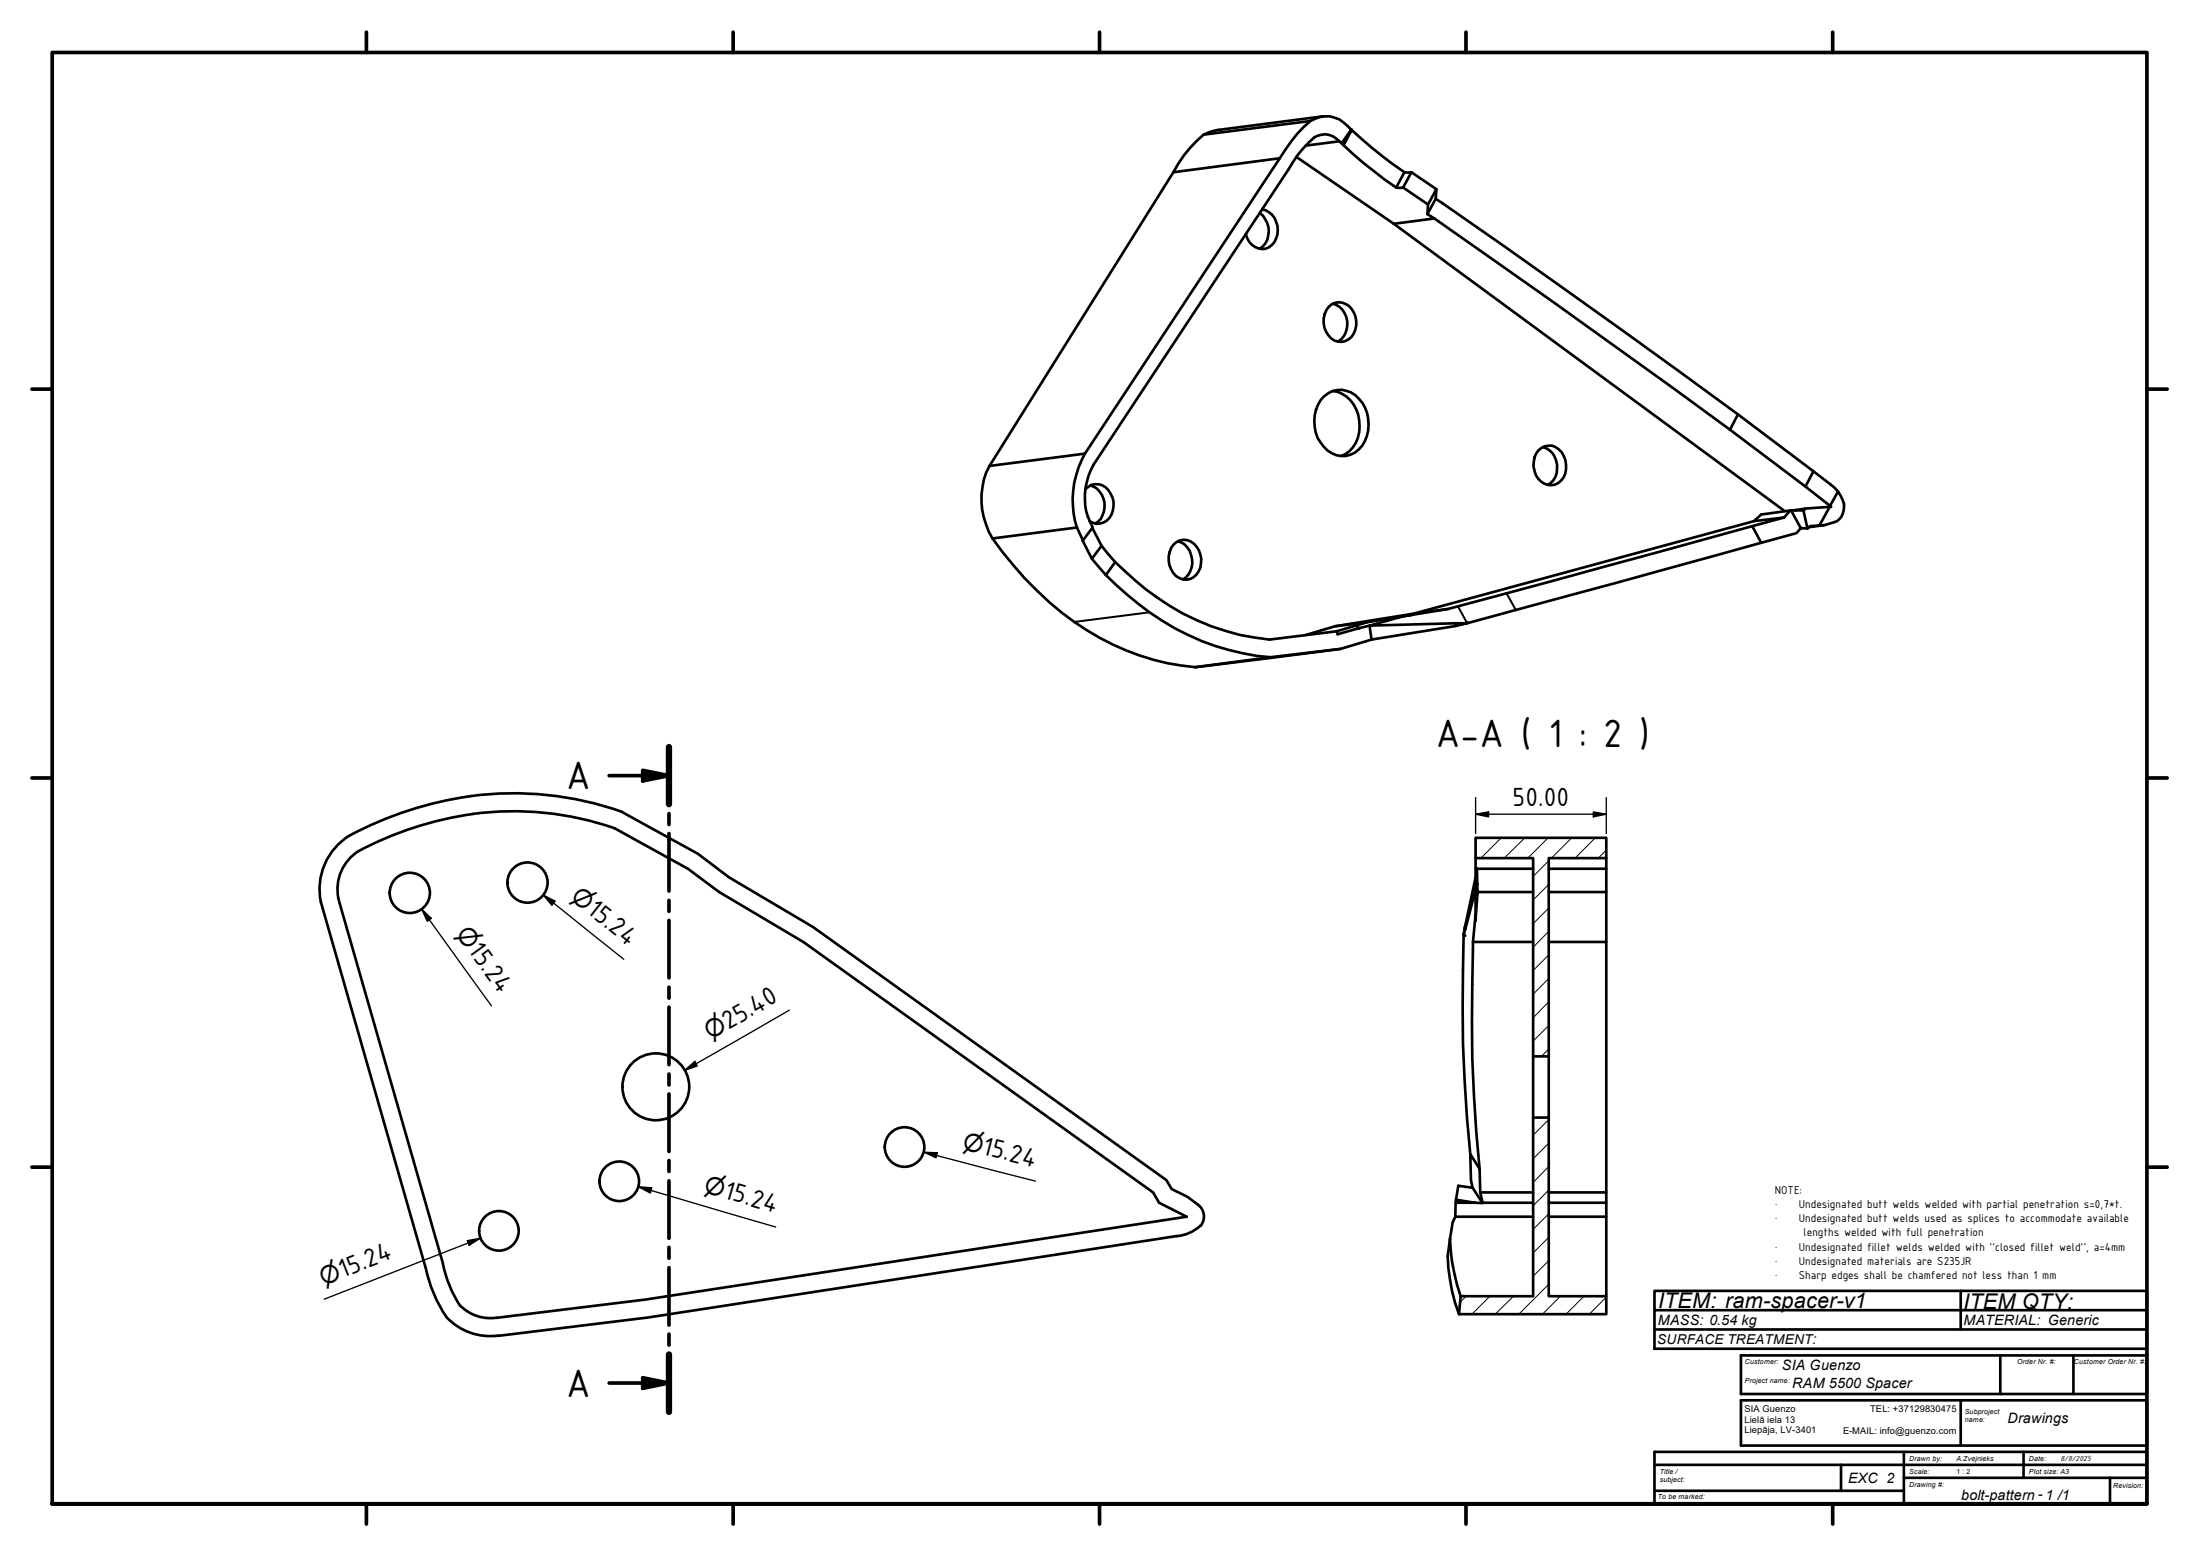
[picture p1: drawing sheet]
<svg xmlns="http://www.w3.org/2000/svg" width="420mm" height="297mm" viewBox="0 0 420 297" stroke-linecap="round" stroke-linejoin="round" font-family="sans-serif">
<!-- layer: Hatch (ISO) -->
<g fill="none" stroke="#000" stroke-width=".19">
<path d="M282.2 159.9l-.4 .5M286.7 159.9l-3.9 3.9M291.2 159.9l-3.9 3.9M295.7 159.9l-3.9 3.9M300.2 159.9l-3.9 3.9M304.7 159.9l-3.9 3.9M295.8 177.8l-3 3M295.8 173.3l-3 3M295.8 168.8l-3 3M295.8 164.3l-3 3M306.8 162.3l-1.6 1.5M295.8 195.8l-3 2.9"/>
<path d="M295.8 191.2l-3 3.1M295.8 186.8l-3 3M295.8 182.3l-3 3M295.8 200.3l-1.4 1.4M295.8 218.2l-3 3M295.8 213.7l-3 3M295.8 236.2l-3 3M295.8 231.7l-3 3M295.8 227.2l-3 3M295.8 222.7l-3 3M280 247.4l-1.2 1.2M284.5 247.4l-3.4 3.5"/>
<path d="M289.1 247.4l-3.5 3.5M295.8 245.2l-5.7 5.7M295.8 240.7l-3 2.9M298 247.4l-3.4 3.5M302.5 247.4l-3.4 3.5M306.8 247.6l-3.3 3.3"/>
</g>
<!-- layer: Visible (ISO) -->
<g fill="none" stroke="#000" stroke-width=".51">
<path d="M224.1 32.9l-35.1 56M241 40a3.9 3.9 0 0 1 2.7 5.5 2.88 2.88 0 0 1-2.8 2 2.88 2.88 0 0 1-2.7-2l-.3-.8M244.4 30.2l-37.2 56.4M244.4 30.2l-20.3 2.7M247.6 30l18.6 12.7M250.3 23.1l-20.4 2.6M252.7 22.2l-20.1 2.6a6.6 6.6 0 0 0-4.1 2.1 22.9 22.9 0 0 0-4.4 6M255.8 27a3.6 3.6 0 0 0-5.9 .2 20 20 0 0 0-3.8 5.2l-37.2 56.3a12.3 12.3 0 0 0-.2 12l-1.9 2.5 1.7 3.5 2.7 3.1M255.8 27l.8 .7M255.8 27l-6.4 .8M256.2 27.4l1.9-2.6a7.6 7.6 0 0 0-4.1-2.6 5.8 5.8 0 0 0-5 2 32.7 32.7 0 0 0-4.6 6M256.3 27.4l1.8-2.6-1.5 2.9"/>
<path d="M256.6 27.7a76 76 0 0 0 10 8.1h1.4M258.1 24.8h.1M258.1 24.8l1.8 1.6a79.1 79.1 0 0 0 8.3 6.5M268 35.8l4.7 3.2-.1 1.9 1.3 .8-7.7 1M268.2 32.9h1.4M268.2 32.9l-1.6 2.9M269.6 32.9l4.7 3.2-1.6 2.9M269.6 32.9l-1.6 2.9M274.2 38a2412.8 2412.8 0 0 1 57.7 41.1M274.3 36.1l-.1 1.9-1.6 2.9M240.6 40.7a4.2 4.2 0 0 1-.1 6.8M253.7 58.6a2.92 2.92 0 0 1 4.9 1.1 4.1 4.1 0 0 1-1.1 5.1 2.92 2.92 0 0 1-4.3-1.5 4.3 4.3 0 0 1 .5-4.7z"/>
<path d="M254.6 58a4.1 4.1 0 0 1 2.7 3.3 4.1 4.1 0 0 1-1.8 3.9M266.2 42.7l74.7 54.9M273.9 41.7l22.9 16.1 33.6 24.2M252.9 75.7a4.5 4.5 0 0 1 6.6 .4 7.2 7.2 0 0 1 0 9.7 4.6 4.6 0 0 1-7.3-1.3 7.2 7.2 0 0 1 .7-8.8zM254.5 74.7a6 6 0 0 1 5.1 5.6 6 6 0 0 1-3.4 6.7M331.9 79.1l14.4 10.9-1.5 2.9M331.9 79.1l-1.5 2.9M189 88.9a14.4 14.4 0 0 0 2.5 16.6 59.8 59.8 0 0 0 21 17.5 44.7 44.7 0 0 0 15.8 4.4M207.2 86.6a18 18 0 0 0-1.5 14.1M207.2 86.6l-18.2 2.3M207.3 93.4a2.87 2.87 0 0 1 4.8 .8 4 4 0 0 1-1.3 5.5 2.55 2.55 0 0 1-2.7-.2M208.2 92.7a4 4 0 0 1 2.4 5.6l-.4 .7-1 .9"/>
<path d="M293.8 86a2.85 2.85 0 0 1 4.5 .3 4.3 4.3 0 0 1-.7 5.9 3.1 3.1 0 0 1-4.5-2.4 4.5 4.5 0 0 1 .7-3.8zM294.6 85.3a4.1 4.1 0 0 1 2.5 5.7l-.4 .7-1.1 .9M330.4 82l14.4 10.9 4.9 3.9-4.8 .3M340.7 98.8l-6.1 1.6M341.9 97.5l-1.2 1.3-5.7 .7M342.1 97.5l1.8 3.3 1.3 .1M342.8 97.4l-6.4 .8-1.4 1.3-65 17.6-15 2.5-5.6 1.6M342.8 97.4l2.1-.3-.5 .4zM344.4 97.5l.8 3.4M346.3 90l3.3 2.5 1.4 1.3M351 93.8a4.9 4.9 0 0 1 1.1 3.7 2.65 2.65 0 0 1-1.8 2.2l-1.9 .6h-.9l1.9-3.5M351 93.8l-1.5 2.8"/>
<path d="M205.7 100.7l1.1 2.5M205.7 100.7l-16.2 2.1M208.6 100.8l1.8 3.4a52 52 0 0 0 12.9 11.4 43.8 43.8 0 0 0 19.1 6.5l12.9-1.6 .2 .6 4-1.2-.4-.5-3.8 1.1M210.4 104.2l-1.9 2.5M211.2 109.8a52.1 52.1 0 0 0 23.4 14.3l5.4 1.1 2.6 .3M213 107.3l-1.8 2.5M224.1 104a2.9 2.9 0 0 1 4.9 1.1 3.9 3.9 0 0 1-1.7 5.4 3.2 3.2 0 0 1-4-2.6 4.4 4.4 0 0 1 .8-3.9zM225 103.4a4 4 0 0 1 2.3 5.6l-.8 1.2-.6 .4M261 118.8l-1.9 .6M268 117.7l1.8-.4-8.8 1.5-6 .8M276.5 116.3l-6.5 .8M277.9 119h2.3l-.1-.2 .1 .2"/>
<path d="M277.9 119l.2 .5-16.2 2.6-.3-2.7-2.1 .5M277.9 119l.2 .5 2.1-.5M334.6 100.4l-58.1 15.9-8.5 1.4-6.4 1.7 16.3-.4M334.6 100.4l1.8 3.2 6.7-1.8 .8-1M336.4 103.6l-56.2 15.4M344.1 100.8l-.2 .1M347.5 100.3l-1.8 .1-.5 .5M348.4 100.3l-2.9 .3M242.6 125.5l-14.3 1.9M256 123.9l-27.7 3.5M261.9 122.1l-5.9 1.8-13.4 1.6M117.3 158.1l14.1 7.7 6 4.5 16 9.5 66.8 47.8 1.2 2 5.2 2.7-103.3 15.8-28.5 3.4a8 8 0 0 1-6.8-2.2"/>
<path d="M117.4 158.1a60.3 60.3 0 0 0-46.2 3 11.3 11.3 0 0 0-5 3.5 8.6 8.6 0 0 0-1.6 6.8M118.7 155l14.6 8 6 4.5 16 9.5 67.5 48.3 1 1.7a12.6 12.6 0 0 1 5.6 3.6 2.83 2.83 0 0 1-.1 3.4M118.8 155a63.7 63.7 0 0 0-49.1 3 14.8 14.8 0 0 0-5.8 3.9 12 12 0 0 0-2.6 10.3M281.8 159.9h25v3.9h-11v37.9h-3v-37.9h-11zM61.3 172.2l20 69.8M64.6 171.4l20 69.8M279.5 178.4a290.4 290.4 0 0 0 1.3 41.9M279.8 177.4l2-7.6v4.7l-.5 5.3v1.4a290.4 290.4 0 0 0 1.3 41.9M279.8 177.4l-.3 1 .2 .2-.2-.2M279.8 177.4v-.4l-.3 1.4M281.3 179.8h11.5M281.8 165.8h.3v3l-.3-.5z"/>
<path d="M281.8 167.5l-2 9.9M281.8 163.8v2M281.8 168.3v1.5M282.1 165.8h10.7M282.1 168.8l.1 1.5M292.8 170.3h-10.6l-.4 5.5v-1.3M295.8 165.8h11M295.8 170.3h11M295.8 179.8h11M306.8 163.8v83.6M292.8 213.3h3v34.1h11v3.5h-28.2l.4-3.5h13.8zM292.8 201.7v11.6"/>
<path d="M295.8 201.7v11.6M224.8 236l-101 15.5-28.6 3.5M229.3 234l-1.2 .9-1.3 .6-2.1 .5M276.9 236.5a35.4 35.4 0 0 0 2.1 10.9M276.9 236.5a23.4 23.4 0 0 0 .4 9.9l1.3 4.5M278 229.6v2.7M278.1 229l3.6 .6h-3.7zM278.1 229l.4-2.6 2.7 .3 1.9 3M281.7 229.6h11.1M282.6 223.1l-1.8-2.8 .1 5 .3 1.4M282.6 223.1l.1 4.5M292.8 232.3h-14.9l-.5 1-.5 3.2"/>
<path d="M292.8 227.6h-10.1l.4 2M295.8 227.6h11M295.8 229.6h11M295.8 232.3h11M81.3 242a26.3 26.3 0 0 0 4 9.5M84.6 241.2a22.9 22.9 0 0 0 3.3 8.2M85.3 251.4a11.5 11.5 0 0 0 10 3.5"/>
<circle cx="78.3" cy="170.5" r="3.8"/>
<circle cx="100.7" cy="168.5" r="3.8"/>
<circle cx="125.3" cy="207.5" r="6.4"/>
<circle cx="172.8" cy="219" r="3.8"/>
<circle cx="95.3" cy="235" r="3.8"/>
<circle cx="118.3" cy="225.5" r="3.8"/>
</g>
<!-- layer: Visible Narrow (ISO) -->
<path d="M219.5 116.9l-14.3 1.8M278.4 115.7l1.7 3.1M287.7 113.3l1.8 3.1" fill="none" stroke="#000" stroke-width=".38"/>
<!-- layer: Visible (ISO) -->
<g fill="#000">
<circle cx="259.5" cy="119.9" r=".25"/>
<circle cx="280.1" cy="118.8" r=".25"/>
<circle cx="279.7" cy="178.6" r=".25"/>
<circle cx="281.8" cy="169.8" r=".25"/>
</g>
<!-- layer: Visible Narrow (ISO) -->
<circle cx="269.4" cy="117.4" r=".19" fill="#000"/>
<!-- layer: Section Line (ISO) -->
<g fill="none" stroke="#000" stroke-width=".7">
<path d="M116.3 148.1h11.5M122.7 147.1l5.1 1-5.1 1zM127.8 142.6v10.9M127.8 155.3v2.1M127.8 159.1v11M127.8 171.9v2.1M127.8 175.7v11M127.8 188.5v2M127.8 192.3v10.9M127.8 205v2.1M127.8 208.8v11M127.8 221.5v2.1"/>
<path d="M127.8 225.4v11M127.8 238.1v2.1M127.8 242v11M127.8 254.7v2.1M127.8 258.6v10.9M116.3 264h11.5M122.7 263l5.1 1-5.1 1z"/>
</g>
<path d="M127.8 142.6v10.9M127.8 258.6v10.9" fill="none" stroke="#000" stroke-width="1.2"/>
<path d="M122.7 147.1l5.1 1-5.1 1zM122.7 263l5.1 1-5.1 1z" fill="#000"/>
<!-- layer: Border (ISO) -->
<g fill="none" stroke="#000" stroke-width=".7">
<path d="M70 6.1v3.9M140 6.1v3.9M210 6.1v3.9M280 6.1v3.9M350 6.1v3.9M6.1 74.3h3.9M410 74.3h3.9M6.1 148.5h3.9M410 148.5h3.9M6.1 222.8h3.9M410 222.8h3.9M10 287.1v-277.1h400v277.1h-400h400"/>
<path d="M70 287.1v3.8M140 287.1v3.8M210 287.1v3.8M280 287.1v3.8M350 287.1v3.8"/>
</g>
<!-- layer: Title (ISO) -->
<g fill="none" stroke="#000" stroke-width=".51">
<path d="M316 250.1v-3.7h94v3.7M316 250.1h94v7.4h-94zM316 253.8h94M332.5 258.7h77.5v7.4h-77.5zM374.5 246.4v7.4M382 258.7v7.4M396 258.7v7.4M316 277.2h94v9.9h-94zM316 279.6h94M332.5 267.3h77.5v8.7h-77.5zM351.6 279.6v5M363.6 277.2v9.9"/>
<path d="M374.5 267.3v8.7M386.5 277.2v4.9M316 284.6h47.6M363.6 282.1h46.4M403 282.1v5"/>
</g>
<!-- layer: Dimension (ISO) -->
<g fill="none" stroke="#000" stroke-width=".25">
<path d="M281.8 155.4l2.5-.4v.9zM281.8 155.4h25M281.8 152.3v6.8M304.3 155l2.5 .4-2.5 .5zM306.8 152.3v6.8M80.5 173.5l1.9 1.8-.8 .6zM80.5 173.5l13.4 18.5M103.8 170.9l2.2 1.1-.6 .8zM103.8 170.9l15.3 12.2M150.7 192.8l-20 11.5M130.7 204.3l2-1.7 .5 .9zM176.5 219.9l2.5 .2-.2 .9z"/>
<path d="M176.5 219.9l21.2 5.6M89.2 236.8l2.5-.4-2.1 1.3zM91.7 236.4l-29.8 11.6M121.9 226.6l2.6 .1-.3 1.1zM121.9 226.6l26.2 7.6"/>
</g>
<path d="M281.8 155.4l2.5-.4v.9zM304.3 155l2.5 .4-2.5 .5zM80.5 173.5l1.9 1.8-.8 .6zM103.8 170.9l2.2 1.1-.6 .8zM130.7 204.3l2-1.7 .5 .9zM89.2 236.8l2.5-.4-2.1 1.3zM121.9 226.6l2.6 .1-.3 1.1zM176.5 219.9l2.5 .2-.2 .9z" fill="#000"/>
<g font-size="8.1">
<text x="274.2" y="142.7">A-A ( 1 : 2 )</text>
<text x="108.1" y="150.7">A</text>
<text x="108.1" y="266.7">A</text>
</g>
<g font-size="5.4">
<text x="288.9" y="153.8">50.00</text>
<text x="111.9" y="174.2" transform="rotate(39 111.9 174.2)">15.24</text>
<text x="89.3" y="181.4" transform="rotate(54 89.3 181.4)">15.24</text>
<text x="139.1" y="196.6" transform="rotate(-30 139.1 196.6)">25.40</text>
<text x="187.4" y="220.3" transform="rotate(15 187.4 220.3)">15.24</text>
<text x="138" y="228.7" transform="rotate(16 138 228.7)">15.24</text>
<text x="65.4" y="244" transform="rotate(-21 65.4 244)">15.24</text>
</g>
<g font-size="4.6">
<text x="108.8" y="171.7" transform="rotate(39 108.8 171.7)">⌀</text>
<text x="86.9" y="178.2" transform="rotate(54 86.9 178.2)">⌀</text>
<text x="135.7" y="198.6" transform="rotate(-30 135.7 198.6)">⌀</text>
<text x="183.6" y="219.3" transform="rotate(15 183.6 219.3)">⌀</text>
<text x="134.2" y="227.6" transform="rotate(16 134.2 227.6)">⌀</text>
<text x="61.8" y="245.4" transform="rotate(-21 61.8 245.4)">⌀</text>
</g>
<g font-size="4.1">
<text x="316.7" y="249.7">ITEM: ram-spacer-v1</text>
<text x="375" y="249.8">ITEM QTY:</text>
</g>
<g font-size="2.7">
<text x="316.6" y="253">MASS: 0.54 kg</text>
<text x="375" y="253">MATERIAL: Generic</text>
<text x="340.3" y="261.5">SIA Guenzo</text>
<text x="342.3" y="265">RAM 5500 Spacer</text>
<text x="383.4" y="271.6">Drawings</text>
<text x="353" y="283.1">EXC 2</text>
<text x="374.5" y="286.3">bolt-pattern - 1 /1</text>
</g>
<text font-size="2.6" x="316.5" y="256.5">SURFACE TREATMENT:</text>
<g font-size="2.3">
<text x="339" y="228">NOTE:</text>
<text x="339" y="230.6">•</text>
<text x="339" y="233.3">•</text>
<text x="343.5" y="230.6">Undesignated butt welds welded with partial penetration s=0,7*t.</text>
<text x="343.5" y="233.3">Undesignated butt welds used as splices to accommodate available</text>
<text x="339" y="238.7">•</text>
<text x="343.5" y="238.7">Undesignated fillet welds welded with ''closed fillet weld'', a=4mm</text>
<text x="344.4" y="236">lengths welded with full penetration</text>
<text x="339" y="241.5">•</text>
<text x="339" y="244.1">•</text>
<text x="343.5" y="241.5">Undesignated materials are S235JR</text>
<text x="343.5" y="244.1">Sharp edges shall be chamfered not less than 1 mm</text>
</g>
<g font-size="1.8">
<text x="333.2" y="269.5">SIA Guenzo</text>
<text x="357.2" y="269.6">TEL: +37129830475</text>
<text x="333.2" y="271.6">Lielā iela 13</text>
<text x="333.2" y="273.6">Liepāja, LV-3401</text>
<text x="352" y="273.7">E-MAIL: info@guenzo.com</text>
</g>
<text font-size="1.5" x="393.5" y="278.9">8/8/2025</text>
<g font-size="1.3">
<text x="333.2" y="264">Project name:</text>
<text x="333.2" y="260.5">Customer:</text>
<text x="385.3" y="260.5">Order Nr. #:</text>
<text x="396" y="260.5">Customer Order Nr. #:</text>
<text x="375.2" y="269.9">Subproject</text>
<text x="375.2" y="271.4">name:</text>
<text x="317" y="281.4">Title /</text>
<text x="364.6" y="281.4">Scale:</text>
<text x="364.6" y="278.9">Drawn by:</text>
<text x="373.6" y="278.9">A.Zvejnieks</text>
<text x="373.6" y="281.4">1 : 2</text>
<text x="387.5" y="278.9">Date:</text>
<text x="387.5" y="281.4">Plot size: A3</text>
<text x="316.6" y="286.1">To be marked:</text>
<text x="317" y="283">subject:</text>
<text x="364.6" y="283.9">Drawing #:</text>
<text x="403.6" y="284.1">Revision:</text>
</g>
</svg>
